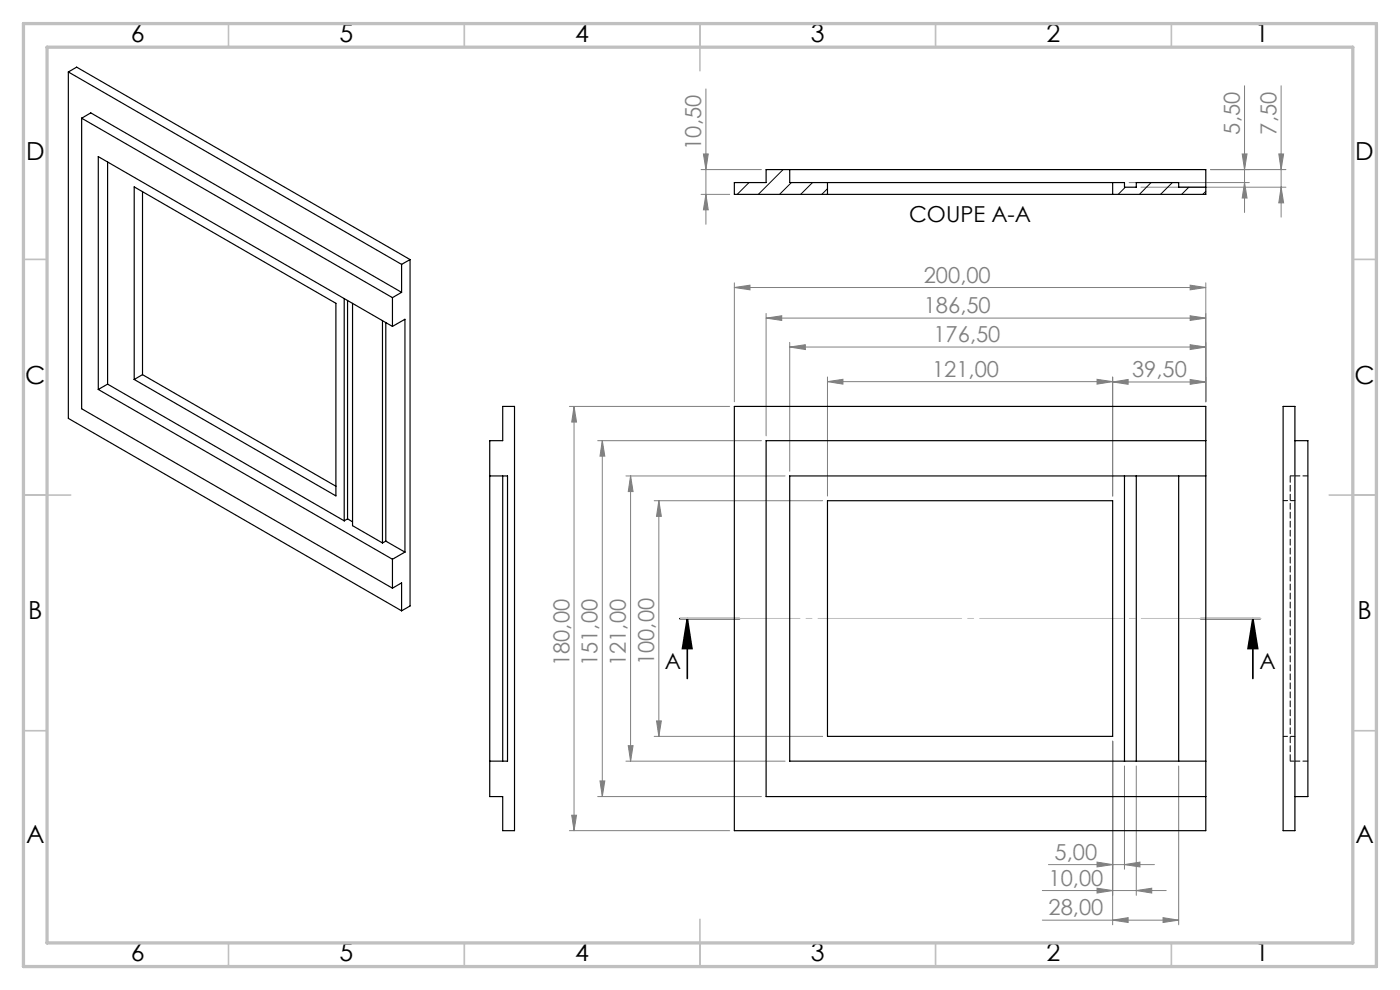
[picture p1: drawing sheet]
<svg xmlns="http://www.w3.org/2000/svg" width="297mm" height="210mm" viewBox="0 0 297 210" stroke-linecap="round" stroke-linejoin="round" font-family="sans-serif">
<path d="M144.2 131.2h12.7M145.8 131.2l1 6.4h-2zM145.8 131.2v12.7M254.7 131.2h12.7M265.8 131.2l1 6.4h-2zM265.8 131.2v12.7" fill="none" stroke="#000" stroke-width=".35"/>
<g fill="none" stroke="#808080" stroke-width=".21">
<path d="M149.8 18.9v28.7M264 18.2v26.9M271.8 18.2v27.9M148.7 36h12.8M149.2 32.7h1l-.4 3.3zM239.5 38.7h25.5M242 39.7h30.8M256.8 36h16M263.5 32.7h1l-.5 3.3zM264 38.7l.5 3.3h-1zM271.3 32.7h1l-.5 3.3zM271.8 39.7l.5 3.3h-1z"/>
<path d="M148.7 41.2h6.1M149.8 41.2l.4 3.3h-1zM155.8 60v25.2M255.8 60v25.2M155.8 61l3.3-.5v1zM155.8 61h100M162.5 67.5l3.3-.5v1zM162.5 66.5v26M162.5 67.5h93.3M167.5 73.6l3.4-.5v1zM167.5 72.6v27.4M167.5 73.6h88.3"/>
<path d="M175.5 80v25.2M236 80v25.2M252.5 60.5l3.3 .5-3.3 .5zM252.5 67l3.3 .5-3.3 .5zM252.5 73.1l3.3 .5-3.3 .5zM120.8 86.2h34M121.8 86.2v90M121.8 86.2l.5 3.3h-1zM126.8 93.5h34.7M127.8 93.5l.5 3.3h-1zM127.8 93.5v75.5M175.5 81l3.3-.5v1z"/>
<path d="M175.5 81h60.5M232.7 80.5l3.3 .5-3.3 .5zM236 81l3.3-.5v1zM236 81h19.8M252.5 80.5l3.3 .5-3.3 .5zM132.8 101h33.7M133.8 101v60.5M133.8 101l.5 3.3h-1zM138.8 106.2h35.7M139.8 106.2l.5 3.3h-1zM139.8 106.2v50M133.3 158.2h1l-.5 3.3z"/>
<path d="M138.8 156.2h35.7M139.3 152.9h1l-.5 3.3zM236 157.2v39M120.8 176.2h34M121.3 172.9h1l-.5 3.3zM126.8 169h34.7M127.3 165.7h1l-.5 3.3zM132.8 161.5h33.7M238.5 162.5v21.9M241.1 162.5v27.4M250 162.5v33.7M221.1 188.9h26.3"/>
<path d="M221.1 195.2h28.9M222.4 183.4h22.5M232.7 182.9l3.3 .5-3.3 .5zM232.7 188.4l3.3 .5-3.3 .5zM236 195.2l3.3-.5v1zM238.5 183.4l3.3-.5v1zM241.1 188.9l3.2-.5v1zM246.7 194.7l3.3 .5-3.3 .5z"/>
</g>
<path d="M144.3 131.2h123.2" fill="none" stroke="#c0c0c0" stroke-width=".21" stroke-dasharray="30.5 1.3 1.3 1.3" stroke-dashoffset="5.1"/>
<g fill="none" stroke="#c0c0c0" stroke-width=".35">
<path d="M48.5 5v5M98.5 5v5M148.5 5v10M198.5 5v5M248.5 5v5M5 55h5M287 55h5M5 105h10M282 105h10M5 155h5M287 155h5M148.5 195v10"/>
<path d="M48.5 200v5M98.5 200v5M198.5 200v5M248.5 200v5"/>
</g>
<path d="M5 5h287v200h-287zM10 10h277v190h-277z" fill="none" stroke="#c0c0c0" stroke-width=".7"/>
<path d="M265.8 131.2l1 6.4h-2zM145.8 131.2l1 6.4h-2z" fill="#000"/>
<g fill="#808080">
<path d="M232.7 80.5l3.3 .5-3.3 .5zM175.5 81l3.3-.5v1zM252.5 60.5l3.3 .5-3.3 .5zM155.8 61l3.3-.5v1z"/>
<path d="M232.7 182.9l3.3 .5-3.3 .5zM238.5 183.4l3.3-.5v1zM232.7 188.4l3.3 .5-3.3 .5zM241.1 188.9l3.2-.5v1zM236 195.2l3.3-.5v1zM246.7 194.7l3.3 .5-3.3 .5zM236 81l3.3-.5v1zM252.5 80.5l3.3 .5-3.3 .5z"/>
<path d="M252.5 67l3.3 .5-3.3 .5zM162.5 67.5l3.3-.5v1z"/>
<path d="M264 38.7l.5 3.3h-1zM263.5 32.7h1l-.5 3.3z"/>
<path d="M133.3 158.2h1l-.5 3.3zM133.8 101l.5 3.3h-1zM149.8 41.2l.4 3.3h-1zM149.2 32.7h1l-.4 3.3z"/>
<path d="M271.3 32.7h1l-.5 3.3zM271.8 39.7l.5 3.3h-1z"/>
<path d="M139.8 106.2l.5 3.3h-1zM139.3 152.9h1l-.5 3.3zM127.8 93.5l.5 3.3h-1zM127.3 165.7h1l-.5 3.3zM121.8 86.2l.5 3.3h-1zM121.3 172.9h1l-.5 3.3z"/>
<path d="M167.5 73.6l3.4-.5v1zM252.5 73.1l3.3 .5-3.3 .5z"/>
</g>
<g fill="none" stroke="#000" stroke-width=".25">
<path d="M14.5 15.3l70.7 40.8M14.5 15.3l1.8-1.1 70.7 40.9M14.5 15.3v73.5l70.7 40.8M17.3 25.1l2-1.2 65.9 38.1M17.3 25.1l66 38M17.3 25.1v61.6l66 38.1M22.8 34.4v47.1M28.5 39.6l42.8 24.7v40.9l-42.8-24.7zM155.8 38.7h6.7v-2.7h93.3v5.2h-100zM167.5 36v2.7h71v1h2.6v-1h8.9v1h5.8M175.5 38.7v2.5M236 38.7v2.5"/>
<path d="M30.2 40.7v38.8M85.2 56.1v5.9M87 55.1l-1.8 1M87 55.1v73.4l-1.8 1.1M30.2 79.5l-1.7 1M30.2 79.5l41.1 23.6M73 63.3v47.2M73.7 63.7v46.4M74.8 64.3v47.2l6.3 3.7M81.1 68v47.2M81.8 68.4v46.4M83.3 63.1v6.1"/>
<path d="M83.3 69.2l2.6-1.5v49.4M83.3 69.2l-62.5-36v49.4M85.2 62l-1.9 1.1M20.8 82.6l62.5 36M22.8 81.5l50.2 29M22.8 81.5l-2 1.1M106.6 86.2h2.5v90h-2.5v-7.2h-2.7v-75.5h2.7zM155.8 86.2h100v90h-100zM255.8 93.5h-93.3v75.5h93.3M272.2 86.2h2.5v90h-2.5zM274.7 93.5h2.8v75.5h-2.8M73.7 110.1l1.1 .6"/>
<path d="M73.7 110.1l-.7 .4M81.8 114.8l4.1 2.3M81.8 114.8l-.7 .4M83.3 118.6v6.2M85.9 117.1l-2.6 1.5M103.9 101h3.8v60.5h-3.8M106.6 101v60.5M175.5 106.2h60.5v50h-60.5zM238.5 101v60.5M241.1 101v60.5M250 101v60.5M255.8 101h-88.3v60.5h88.3"/>
<path d="M83.3 124.8l1.9-1.2v6"/>
</g>
<path d="M277.5 100.9h-2.8M277.5 161.4h-2.8" fill="none" stroke="#000" stroke-width=".21" stroke-dasharray="1.3 .6" stroke-dashoffset=".2"/>
<path d="M274.7 106.2h-2.5M274.7 156.2h-2.5" fill="none" stroke="#000" stroke-width=".21" stroke-dasharray="1.3 .6" stroke-dashoffset=".3"/>
<path d="M273.7 100.9h1M273.7 161.4h1" fill="none" stroke="#000" stroke-width=".21" stroke-dasharray="1.3 .6" stroke-dashoffset=".5"/>
<path d="M273.7 100.9v60.5" fill="none" stroke="#000" stroke-width=".21" stroke-dasharray="1.3 .6" stroke-dashoffset="-.1"/>
<path d="M158.9 38.7l-2.5 2.5M166.1 36l-5.2 5.2M167.9 38.7l-2.5 2.5M172.4 38.7l-2.5 2.5M238.7 39.7l-1.5 1.5M244.2 38.7l-2.5 2.5M248.7 38.7l-2.5 2.5M252.2 39.7l-1.5 1.5M175.5 40l-1.2 1.2M255.8 40.6l-.6 .6" fill="none" stroke="#000" stroke-width=".21"/>
<g font-size="5.3">
<text x="27.8" y="8.9">6</text>
<text x="72" y="8.9">5</text>
<text x="122" y="8.9">4</text>
<text x="172" y="8.9">3</text>
<text x="222" y="8.9">2</text>
<text x="266.3" y="8.9">1</text>
<text x="5.5" y="33.9">D</text>
<text x="287.5" y="33.9">D</text>
<text x="5.3" y="81.4">C</text>
<text x="287.3" y="81.4">C</text>
<text x="6" y="131.4">B</text>
<text x="288" y="131.4">B</text>
<text x="5.5" y="178.9">A</text>
<text x="287.5" y="178.9">A</text>
<text x="27.8" y="203.9">6</text>
<text x="72" y="203.9">5</text>
<text x="122" y="203.9">4</text>
<text x="172" y="203.9">3</text>
<text x="222" y="203.9">2</text>
<text x="266.3" y="203.9">1</text>
</g>
<g font-size="4.7" fill="#808080">
<text x="263" y="28.5" transform="rotate(-90 263 28.5)">5,50</text>
<text x="270.8" y="28.5" transform="rotate(-90 270.8 28.5)">7,50</text>
<text x="148.8" y="31.8" transform="rotate(-90 148.8 31.8)">10,50</text>
<text x="196" y="60">200,00</text>
<text x="196" y="66.4">186,50</text>
<text x="198" y="72.6">176,50</text>
<text x="197.7" y="79.9">121,00</text>
<text x="240.2" y="80">39,50</text>
<text x="120.8" y="141.3" transform="rotate(-90 120.8 141.3)">180,00</text>
<text x="126.8" y="141.3" transform="rotate(-90 126.8 141.3)">151,00</text>
<text x="132.8" y="141.3" transform="rotate(-90 132.8 141.3)">121,00</text>
<text x="138.8" y="141.1" transform="rotate(-90 138.8 141.1)">100,00</text>
<text x="223.7" y="182.4">5,00</text>
<text x="222.4" y="187.9">10,00</text>
<text x="222.4" y="194.1">28,00</text>
</g>
<g font-size="4.7">
<text x="192.8" y="47">COUPE A-A</text>
<text x="141.1" y="141.8">A</text>
<text x="267.2" y="141.8">A</text>
</g>
</svg>
